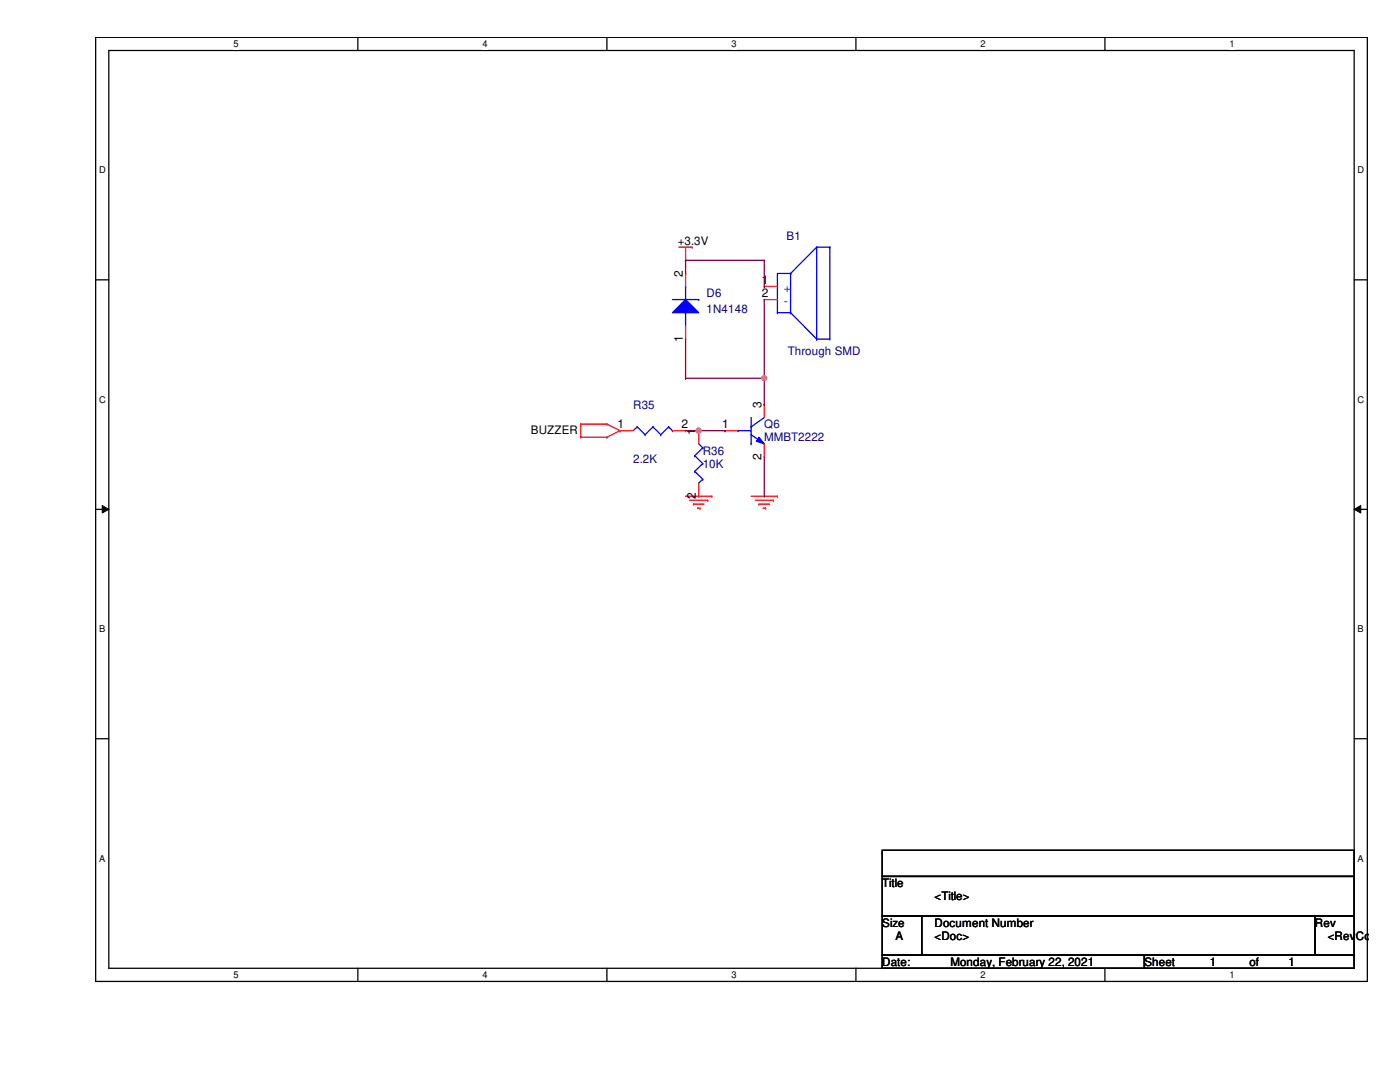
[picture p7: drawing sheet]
<svg xmlns="http://www.w3.org/2000/svg" width="279mm" height="216mm" viewBox="0 0 279 216" stroke-linecap="round" stroke-linejoin="round" font-family="sans-serif">
<path d="M19.1 7.5h253.8v188.3h-253.8zM21.7 10.1h248.6v183.1h-248.6z" fill="none" stroke="#000" stroke-width=".25"/>
<g fill="#fff">
<path d="M46.6 7.7h1v2.1h-1z"/>
<path d="M46.6 193.5h1v2.1h-1z"/>
</g>
<path d="M71.4 7.5v2.6M71.4 193.2v2.6" fill="none" stroke="#000" stroke-width=".25"/>
<g fill="#fff">
<path d="M96.3 7.7h1v2.1h-1z"/>
<path d="M96.3 193.5h1v2.1h-1z"/>
</g>
<path d="M121.1 7.5v2.6M121.1 193.2v2.6" fill="none" stroke="#000" stroke-width=".25"/>
<g fill="#fff">
<path d="M146 7.7h1v2.1h-1z"/>
<path d="M146 193.5h1v2.1h-1z"/>
</g>
<path d="M170.8 7.5v2.6M170.8 193.2v2.6" fill="none" stroke="#000" stroke-width=".25"/>
<g fill="#fff">
<path d="M195.7 7.7h1v2.1h-1z"/>
<path d="M195.7 193.5h1v2.1h-1z"/>
</g>
<path d="M220.5 7.5v2.6M220.5 193.2v2.6" fill="none" stroke="#000" stroke-width=".25"/>
<g fill="#fff">
<path d="M245.4 7.7h1v2.1h-1z"/>
<path d="M245.4 193.5h1v2.1h-1z"/>
<path d="M19.8 32.9h1.3v2.1h-1.3z"/>
<path d="M270.9 32.9h1.3v2.1h-1.3z"/>
<path d="M19.8 78.7h1.3v2.1h-1.3z"/>
<path d="M270.9 78.7h1.3v2.1h-1.3z"/>
</g>
<path d="M19.1 55.8h2.6M270.3 55.8h2.6" fill="none" stroke="#000" stroke-width=".25"/>
<g fill="#fff">
<path d="M19.8 124.5h1.2v2.1h-1.2z"/>
<path d="M270.9 124.5h1.3v2.1h-1.3z"/>
</g>
<path d="M19.1 101.6h2.6M270.3 101.6h2.6" fill="none" stroke="#000" stroke-width=".25"/>
<path d="M20.4 100.9l1.3 .7-1.3 .8zM270.3 101.6l1.3-.7v1.5z" fill="#000"/>
<path d="M20.4 100.9l1.3 .7-1.3 .8zM270.3 101.6l1.3-.7v1.5z" fill="none" stroke="#000" stroke-width=".2"/>
<g fill="#fff">
<path d="M19.8 170.3h1.2v2h-1.2z"/>
<path d="M270.9 170.3h1.3v2h-1.3z"/>
</g>
<path d="M19.1 147.4h2.6M270.3 147.4h2.6M176.1 169.7h94.2v5.2h-94.2zM176.1 174.9h94.2v7.9h-94.2zM176.1 182.8h7.8v7.8h-7.8zM176.1 190.6h52.3v2.6h-52.3zM183.9 182.8h78.5v7.8h-78.5zM228.4 190.6h41.9v2.6h-41.9zM262.4 182.8h7.9v7.8h-7.9z" fill="none" stroke="#000" stroke-width=".25"/>
<g fill="none" stroke="#f00" stroke-width=".25">
<path d="M135.5 49.3h2.6M136.8 51.9h.1M136.8 49.3v2.6M138.1 49.3h.1M115.9 87.2h.1M115.9 84.6h.1M115.9 87.2h5.2M115.9 84.6v2.6M115.9 84.6h5.2M121.1 87.2h.1M121.1 84.6h.1M121.1 84.6l2.6 1.3"/>
<path d="M123.7 85.9h.1M123.7 85.9l-2.6 1.3M136.8 99h5.3M137.6 99.8h3.7M139.4 85.9h.1M139.4 99h.1M139.4 85.9v2.7M139.4 96.4v2.6M141.3 99.8h.1M142.1 99h.1M149.9 99h5.3M150.7 99.8h3.6"/>
<path d="M154.3 99.8h.1M155.2 99h.1M138.4 100.6h.1M138.4 100.6h2.1M139.2 101.4h.5M139.7 101.4h.1M151.5 100.6h.1M151.5 100.6h2.1M152.3 101.4h.5M152.8 101.4h.1"/>
</g>
<path d="M138.6 90.9h.1M138.6 94.1h.1M138.6 90.9l1.7 1.6M138.6 94.1l1.7 1.5M139.4 96.4h.1M139.4 88.6l.9 .8M140.3 89.4h.1M140.3 92.5h.1M140.3 95.6h.1M140.3 89.4l-1.7 1.5M140.3 92.5l-1.7 1.6M140.3 95.6l-.9 .8" fill="none" stroke="#00f" stroke-width=".25"/>
<path d="M136.8 59.8l2.6 2.6h-5.2z" fill="#00f"/>
<g fill="none" stroke="#00f" stroke-width=".25">
<path d="M134.2 59.8h5.2M136.8 59.8l2.6 2.6h-5.2zM136.8 57.1h.1M136.8 57.1v2.7M139.4 59.8h.1M157.8 54.6h.1M157.8 54.6h-2.6v7.8M157.8 54.6v7.8M163 49.3h.1M163 49.3v18.3M163 49.3l-5.2 5.3M163 49.3h2.6"/>
<path d="M165.6 49.3h.1M165.6 49.3v18.3M136.8 62.4h.1M136.8 62.4v2.6M155.2 62.4h.1M155.2 62.4h2.6M157.8 62.4h.1M157.8 62.4l5.2 5.2M163 67.6h.1M163 67.6h2.6M165.6 67.6h.1M127.2 85.2h.1"/>
<path d="M127.2 85.2l-.8 .7M127.2 85.2l1.5 1.5M128.7 86.7h.1M130.3 85.2h.1M130.3 85.2l-1.6 1.5M130.3 85.2l1.6 1.5M131.9 86.7h.1M133.4 85.2h.1M133.4 85.2l-1.5 1.5M133.4 85.2l.8 .7M134.2 85.9h.1M147.3 85.9h.1"/>
<path d="M147.3 85.9h2.6M149.9 85.2h.1M149.9 88.6h.1M149.9 86.7l2.6 1.9M149.9 83.3v5.3M152.5 88.6h.1M152.5 83.3l-2.6 1.9"/>
</g>
<path d="M136.8 54.6h.1M136.8 54.6v2.5M152.5 57.1h.1M152.5 59.8h.1M152.5 57.1h2.7M152.5 59.8h2.7M136.8 67.6h.1M136.8 65v2.6M123.7 85.9h.1M123.7 85.9h2.7M134.2 85.9h2.6M136.8 85.9h.1" fill="none" stroke="#f00" stroke-width=".25"/>
<path d="M151.5 87.2l1 1.4-1.5-.5z" fill="#00f"/>
<path d="M151.5 87.2l1 1.4-1.5-.5z" fill="none" stroke="#00f" stroke-width=".25"/>
<path d="M144.7 85.9h.1M144.7 85.9h2.6M152.5 91.2h.1M152.5 80.7h.1M152.5 80.7v2.6M152.5 88.6v2.6" fill="none" stroke="#f00" stroke-width=".25"/>
<path d="M136.8 51.9h.1M136.8 51.9v2.7M136.8 51.9h15.7M152.5 51.9h.1M152.5 57.1h.1M152.5 51.9v5.2M152.5 59.8v15.7M136.8 75.5h.1M136.8 67.6v7.9M136.8 75.5h15.7M152.5 75.5h.1" fill="none" stroke="#800040" stroke-width=".25"/>
<circle cx="152.5" cy="75.5" r=".49" fill="#f0f"/>
<circle cx="152.5" cy="75.5" r=".49" fill="none" stroke="#f0f" stroke-width=".25"/>
<path d="M152.5 75.5v5.2M136.8 85.9h7.9M139.4 85.9h.1M144.7 85.9h.1M152.5 80.7h.1" fill="none" stroke="#800040" stroke-width=".25"/>
<circle cx="139.4" cy="85.9" r=".5" fill="#f0f"/>
<circle cx="139.4" cy="85.9" r=".5" fill="none" stroke="#f0f" stroke-width=".25"/>
<path d="M152.5 99h.1M152.5 91.2v7.8" fill="none" stroke="#800040" stroke-width=".25"/>
<circle cx="152.5" cy="75.5" r=".49" fill="#f0f"/>
<circle cx="152.5" cy="75.5" r=".49" fill="none" stroke="#f0f" stroke-width=".25"/>
<circle cx="139.4" cy="85.9" r=".5" fill="#f0f"/>
<circle cx="139.4" cy="85.9" r=".5" fill="none" stroke="#f0f" stroke-width=".25"/>
<g font-size="2.4">
<text x="136.3" y="55.3" transform="rotate(-90 136.3 55.3)">2</text>
<text x="152" y="56.6">1</text>
<text x="152" y="59.2">2</text>
<text x="136.3" y="68.2" transform="rotate(-90 136.3 68.2)">1</text>
<text x="152" y="81.5" transform="rotate(-90 152 81.5)">3</text>
<text x="123.2" y="85.4">1</text>
<text x="136" y="85.4">2</text>
<text x="138.9" y="86.7" transform="rotate(-90 138.9 86.7)">1</text>
<text x="144.1" y="85.4">1</text>
<text x="152" y="91.7" transform="rotate(-90 152 91.7)">2</text>
<text x="138.9" y="99.6" transform="rotate(-90 138.9 99.6)">2</text>
</g>
<g font-size="2.4" fill="#004080">
<text x="156.5" y="58.3">+</text>
<text x="156.5" y="60.9">-</text>
</g>
<g font-size="2.3" fill="#000080">
<text x="157" y="47.8">B1</text>
<text x="141" y="59.3">D6</text>
<text x="141" y="62.5">1N4148</text>
<text x="157.2" y="70.8">Through SMD</text>
<text x="126.4" y="81.6">R35</text>
<text x="152.5" y="85.5">Q6</text>
<text x="152.5" y="88.1">MMBT2222</text>
<text x="126.4" y="92.3">2.2K</text>
<text x="140.3" y="90.7">R36</text>
<text x="140.3" y="93.3">10K</text>
</g>
<g font-size="2.3">
<text x="135.3" y="48.9">+3.3V</text>
<text x="106" y="86.5">BUZZER</text>
<text x="176.1" y="177">Title</text>
<text x="186.5" y="179.7">&lt;Title&gt;</text>
<text x="176.1" y="184.9">Size</text>
<text x="186.5" y="184.9">Document Number</text>
<text x="262.4" y="184.9">Rev</text>
<text x="178.7" y="187.5">A</text>
<text x="186.5" y="187.5">&lt;Doc&gt;</text>
<text x="265" y="187.5">&lt;RevCo</text>
<text x="176.1" y="192.7">Date:</text>
<text x="189.7" y="192.7">Monday, February 22, 2021</text>
<text x="228.4" y="192.7">Sheet</text>
<text x="241.5" y="192.7">1</text>
<text x="249.3" y="192.7">of</text>
<text x="257.2" y="192.7">1</text>
</g>
<g font-size="1.9">
<text x="46.6" y="9.4">5</text>
<text x="96.3" y="9.4">4</text>
<text x="146" y="9.4">3</text>
<text x="195.7" y="9.4">2</text>
<text x="245.4" y="9.4">1</text>
<text x="19.8" y="34.6">D</text>
<text x="270.9" y="34.6">D</text>
<text x="19.8" y="80.3">C</text>
<text x="270.9" y="80.3">C</text>
<text x="19.8" y="126.2">B</text>
<text x="270.9" y="126.2">B</text>
<text x="19.8" y="171.9">A</text>
<text x="270.9" y="171.9">A</text>
<text x="46.6" y="195.2">5</text>
<text x="96.3" y="195.2">4</text>
<text x="146" y="195.2">3</text>
<text x="195.7" y="195.2">2</text>
<text x="245.4" y="195.2">1</text>
</g>
</svg>
